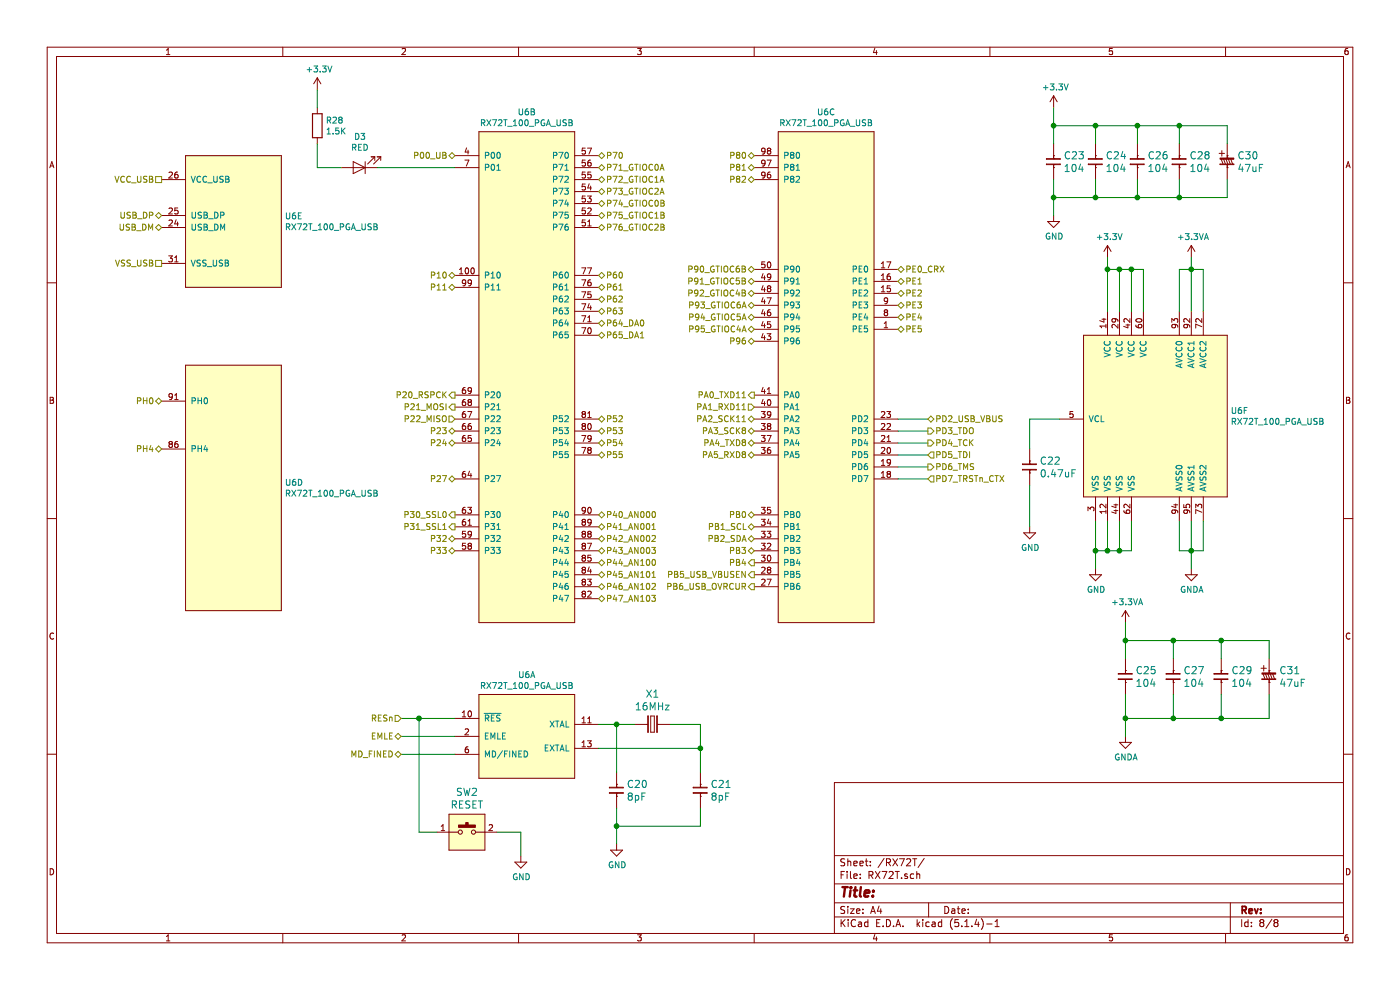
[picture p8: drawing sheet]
EESchema Schematic File Version 4
LIBS:rx72t_100_pga_usb-cache
EELAYER 30 0
EELAYER END
$Descr A4 11693 8268
encoding utf-8
Sheet 8 8
Title ""
Date ""
Rev ""
Comp ""
Comment1 ""
Comment2 ""
Comment3 ""
Comment4 ""
$EndDescr
$Comp
L renesas:RX72T_100_PGA_USB U6
U 1 1
P 4400 6150
F 0 "U6" H 4400 6665 50  0000 C CNN
F 1 "RX72T_100_PGA_USB" H 4400 6574 50  0000 C CNN
F 2 "Package_QFP:LQFP-100_14x14mm_P0.5mm" H 4450 3950 50  0001 C CNN
F 3 "https://www.renesas.com/jp/ja/img/products/microcontrollers-microprocessors/rx/rx700/rx72t/r01ds0331ej0100-rx72t.pdf" H 4850 6150 50  0001 C CNN
	1    4400 6150
	1    0    0    -1  
$EndComp
$Comp
L renesas:RX72T_100_PGA_USB U6
U 2 1
P 4400 3150
F 0 "U6" H 4400 5365 50  0000 C CNN
F 1 "RX72T_100_PGA_USB" H 4400 5274 50  0000 C CNN
F 2 "Package_QFP:LQFP-100_14x14mm_P0.5mm" H 4450 950 50  0001 C CNN
F 3 "https://www.renesas.com/jp/ja/img/products/microcontrollers-microprocessors/rx/rx700/rx72t/r01ds0331ej0100-rx72t.pdf" H 4850 3150 50  0001 C CNN
	2    4400 3150
	1    0    0    -1  
$EndComp
$Comp
L renesas:RX72T_100_PGA_USB U6
U 3 1
P 6900 3150
F 0 "U6" H 6900 5365 50  0000 C CNN
F 1 "RX72T_100_PGA_USB" H 6900 5274 50  0000 C CNN
F 2 "Package_QFP:LQFP-100_14x14mm_P0.5mm" H 6950 950 50  0001 C CNN
F 3 "https://www.renesas.com/jp/ja/img/products/microcontrollers-microprocessors/rx/rx700/rx72t/r01ds0331ej0100-rx72t.pdf" H 7350 3150 50  0001 C CNN
	3    6900 3150
	1    0    0    -1  
$EndComp
$Comp
L renesas:RX72T_100_PGA_USB U6
U 4 1
P 1950 4050
F 0 "U6" H 2378 4071 50  0000 L CNN
F 1 "RX72T_100_PGA_USB" H 2378 3980 50  0000 L CNN
F 2 "Package_QFP:LQFP-100_14x14mm_P0.5mm" H 2000 1850 50  0001 C CNN
F 3 "https://www.renesas.com/jp/ja/img/products/microcontrollers-microprocessors/rx/rx700/rx72t/r01ds0331ej0100-rx72t.pdf" H 2400 4050 50  0001 C CNN
	4    1950 4050
	1    0    0    -1  
$EndComp
$Comp
L renesas:RX72T_100_PGA_USB U6
U 5 1
P 1950 1850
F 0 "U6" H 2378 1896 50  0000 L CNN
F 1 "RX72T_100_PGA_USB" H 2378 1805 50  0000 L CNN
F 2 "Package_QFP:LQFP-100_14x14mm_P0.5mm" H 2000 -350 50  0001 C CNN
F 3 "https://www.renesas.com/jp/ja/img/products/microcontrollers-microprocessors/rx/rx700/rx72t/r01ds0331ej0100-rx72t.pdf" H 2400 1850 50  0001 C CNN
	5    1950 1850
	1    0    0    -1  
$EndComp
$Comp
L renesas:RX72T_100_PGA_USB U6
U 6 1
P 9650 3500
F 0 "U6" H 10278 3571 50  0000 L CNN
F 1 "RX72T_100_PGA_USB" H 10278 3480 50  0000 L CNN
F 2 "Package_QFP:LQFP-100_14x14mm_P0.5mm" H 9700 1300 50  0001 C CNN
F 3 "https://www.renesas.com/jp/ja/img/products/microcontrollers-microprocessors/rx/rx700/rx72t/r01ds0331ej0100-rx72t.pdf" H 10100 3500 50  0001 C CNN
	6    9650 3500
	1    0    0    -1  
$EndComp
Text HLabel 6300 3300 0    50   Output ~ 0
PA0_TXD11
Text HLabel 6300 3400 0    50   Input ~ 0
PA1_RXD11
Text HLabel 3800 3300 0    50   Output ~ 0
P20_RSPCK
Text HLabel 3800 3400 0    50   Output ~ 0
P21_MOSI
Text HLabel 3800 3500 0    50   Input ~ 0
P22_MISO
Text HLabel 3800 4300 0    50   Output ~ 0
P30_SSL0
Text HLabel 3800 4400 0    50   Output ~ 0
P31_SSL1
Text HLabel 6300 4400 0    50   BiDi ~ 0
PB1_SCL
Text HLabel 6300 4500 0    50   BiDi ~ 0
PB2_SDA
Wire Wire Line
	9150 4350 9150 4600
Wire Wire Line
	9150 4600 9250 4600
Wire Wire Line
	9450 4600 9450 4350
Wire Wire Line
	9350 4350 9350 4600
Connection ~ 9350 4600
Wire Wire Line
	9350 4600 9450 4600
Wire Wire Line
	9250 4350 9250 4600
Connection ~ 9250 4600
Wire Wire Line
	9250 4600 9350 4600
Wire Wire Line
	9150 4600 9150 4750
Connection ~ 9150 4600
$Comp
L power:GND #PWR088
U 1 1
P 9150 4750
F 0 "#PWR088" H 9150 4500 50  0001 C CNN
F 1 "GND" H 9155 4577 50  0000 C CNN
F 2 "" H 9150 4750 50  0001 C CNN
F 3 "" H 9150 4750 50  0001 C CNN
	1    9150 4750
	1    0    0    -1  
$EndComp
Wire Wire Line
	9550 2600 9550 2250
Wire Wire Line
	9550 2250 9450 2250
Wire Wire Line
	9250 2250 9250 2600
Wire Wire Line
	9350 2600 9350 2250
Connection ~ 9350 2250
Wire Wire Line
	9350 2250 9250 2250
Wire Wire Line
	9450 2600 9450 2250
Connection ~ 9450 2250
Wire Wire Line
	9450 2250 9350 2250
Wire Wire Line
	9250 2250 9250 2150
Connection ~ 9250 2250
$Comp
L power:+3.3V #PWR089
U 1 1
P 9250 2150
F 0 "#PWR089" H 9250 2000 50  0001 C CNN
F 1 "+3.3V" H 9265 2323 50  0000 C CNN
F 2 "" H 9250 2150 50  0001 C CNN
F 3 "" H 9250 2150 50  0001 C CNN
	1    9250 2150
	1    0    0    -1  
$EndComp
Wire Wire Line
	9850 2600 9850 2250
Wire Wire Line
	9850 2250 9950 2250
Wire Wire Line
	10050 2250 10050 2600
Wire Wire Line
	9950 2600 9950 2250
Connection ~ 9950 2250
Wire Wire Line
	9950 2250 10050 2250
Wire Wire Line
	9850 4350 9850 4600
Wire Wire Line
	9850 4600 9950 4600
Wire Wire Line
	10050 4600 10050 4350
Wire Wire Line
	9950 4600 9950 4350
Connection ~ 9950 4600
Wire Wire Line
	9950 4600 10050 4600
Wire Wire Line
	9950 4600 9950 4750
$Comp
L power:GNDA #PWR093
U 1 1
P 9950 4750
F 0 "#PWR093" H 9950 4500 50  0001 C CNN
F 1 "GNDA" H 9955 4577 50  0000 C CNN
F 2 "" H 9950 4750 50  0001 C CNN
F 3 "" H 9950 4750 50  0001 C CNN
	1    9950 4750
	1    0    0    -1  
$EndComp
Wire Wire Line
	9950 2250 9950 2150
$Comp
L power:+3.3VA #PWR092
U 1 1
P 9950 2150
F 0 "#PWR092" H 9950 2000 50  0001 C CNN
F 1 "+3.3VA" H 9965 2323 50  0000 C CNN
F 2 "" H 9950 2150 50  0001 C CNN
F 3 "" H 9950 2150 50  0001 C CNN
	1    9950 2150
	1    0    0    -1  
$EndComp
$Comp
L akizuki:C C22
U 1 1
P 8600 3900
F 0 "C22" H 8682 3953 60  0000 L CNN
F 1 "0.47uF" H 8682 3847 60  0000 L CNN
F 2 "Capacitor_SMD:C_0603_1608Metric_Pad1.05x0.95mm_HandSolder" V 8600 3900 60  0001 C CNN
F 3 "" V 8600 3900 60  0001 C CNN
	1    8600 3900
	1    0    0    -1  
$EndComp
Wire Wire Line
	8600 3750 8600 3500
Wire Wire Line
	8600 3500 8850 3500
Wire Wire Line
	8600 4050 8600 4400
$Comp
L power:GND #PWR085
U 1 1
P 8600 4400
F 0 "#PWR085" H 8600 4150 50  0001 C CNN
F 1 "GND" H 8605 4227 50  0000 C CNN
F 2 "" H 8600 4400 50  0001 C CNN
F 3 "" H 8600 4400 50  0001 C CNN
	1    8600 4400
	1    0    0    -1  
$EndComp
$Comp
L akizuki:C C23
U 1 1
P 8800 1350
F 0 "C23" H 8883 1403 60  0000 L CNN
F 1 "104" H 8883 1297 60  0000 L CNN
F 2 "Capacitor_SMD:C_0603_1608Metric_Pad1.05x0.95mm_HandSolder" V 8800 1350 60  0001 C CNN
F 3 "" V 8800 1350 60  0001 C CNN
	1    8800 1350
	1    0    0    -1  
$EndComp
$Comp
L akizuki:C C24
U 1 1
P 9150 1350
F 0 "C24" H 9233 1403 60  0000 L CNN
F 1 "104" H 9233 1297 60  0000 L CNN
F 2 "Capacitor_SMD:C_0603_1608Metric_Pad1.05x0.95mm_HandSolder" V 9150 1350 60  0001 C CNN
F 3 "" V 9150 1350 60  0001 C CNN
	1    9150 1350
	1    0    0    -1  
$EndComp
$Comp
L akizuki:C C26
U 1 1
P 9500 1350
F 0 "C26" H 9583 1403 60  0000 L CNN
F 1 "104" H 9583 1297 60  0000 L CNN
F 2 "Capacitor_SMD:C_0603_1608Metric_Pad1.05x0.95mm_HandSolder" V 9500 1350 60  0001 C CNN
F 3 "" V 9500 1350 60  0001 C CNN
	1    9500 1350
	1    0    0    -1  
$EndComp
$Comp
L akizuki:C C28
U 1 1
P 9850 1350
F 0 "C28" H 9933 1403 60  0000 L CNN
F 1 "104" H 9933 1297 60  0000 L CNN
F 2 "Capacitor_SMD:C_0603_1608Metric_Pad1.05x0.95mm_HandSolder" V 9850 1350 60  0001 C CNN
F 3 "" V 9850 1350 60  0001 C CNN
	1    9850 1350
	1    0    0    -1  
$EndComp
Wire Wire Line
	8800 1200 8800 1050
Wire Wire Line
	8800 1050 9150 1050
Wire Wire Line
	9150 1050 9150 1200
Wire Wire Line
	9150 1050 9500 1050
Wire Wire Line
	9500 1050 9500 1200
Connection ~ 9150 1050
Wire Wire Line
	9500 1050 9850 1050
Wire Wire Line
	9850 1050 9850 1200
Connection ~ 9500 1050
Wire Wire Line
	9850 1050 10250 1050
Wire Wire Line
	10250 1050 10250 1200
Connection ~ 9850 1050
Wire Wire Line
	8800 1500 8800 1650
Wire Wire Line
	8800 1650 9150 1650
Wire Wire Line
	9150 1650 9150 1500
Wire Wire Line
	9150 1650 9500 1650
Wire Wire Line
	9500 1650 9500 1500
Connection ~ 9150 1650
Wire Wire Line
	9500 1650 9850 1650
Wire Wire Line
	9850 1650 9850 1500
Connection ~ 9500 1650
Wire Wire Line
	9850 1650 10250 1650
Wire Wire Line
	10250 1650 10250 1500
Connection ~ 9850 1650
Wire Wire Line
	8800 1650 8800 1800
Connection ~ 8800 1650
Wire Wire Line
	8800 1050 8800 900 
Connection ~ 8800 1050
$Comp
L power:GND #PWR087
U 1 1
P 8800 1800
F 0 "#PWR087" H 8800 1550 50  0001 C CNN
F 1 "GND" H 8805 1627 50  0000 C CNN
F 2 "" H 8800 1800 50  0001 C CNN
F 3 "" H 8800 1800 50  0001 C CNN
	1    8800 1800
	1    0    0    -1  
$EndComp
$Comp
L power:+3.3V #PWR086
U 1 1
P 8800 900
F 0 "#PWR086" H 8800 750 50  0001 C CNN
F 1 "+3.3V" H 8815 1073 50  0000 C CNN
F 2 "" H 8800 900 50  0001 C CNN
F 3 "" H 8800 900 50  0001 C CNN
	1    8800 900 
	1    0    0    -1  
$EndComp
$Comp
L akizuki:C C25
U 1 1
P 9400 5650
F 0 "C25" H 9483 5703 60  0000 L CNN
F 1 "104" H 9483 5597 60  0000 L CNN
F 2 "Capacitor_SMD:C_0603_1608Metric_Pad1.05x0.95mm_HandSolder" V 9400 5650 60  0001 C CNN
F 3 "" V 9400 5650 60  0001 C CNN
	1    9400 5650
	1    0    0    -1  
$EndComp
$Comp
L akizuki:C C27
U 1 1
P 9800 5650
F 0 "C27" H 9883 5703 60  0000 L CNN
F 1 "104" H 9883 5597 60  0000 L CNN
F 2 "Capacitor_SMD:C_0603_1608Metric_Pad1.05x0.95mm_HandSolder" V 9800 5650 60  0001 C CNN
F 3 "" V 9800 5650 60  0001 C CNN
	1    9800 5650
	1    0    0    -1  
$EndComp
$Comp
L akizuki:C C29
U 1 1
P 10200 5650
F 0 "C29" H 10283 5703 60  0000 L CNN
F 1 "104" H 10283 5597 60  0000 L CNN
F 2 "Capacitor_SMD:C_0603_1608Metric_Pad1.05x0.95mm_HandSolder" V 10200 5650 60  0001 C CNN
F 3 "" V 10200 5650 60  0001 C CNN
	1    10200 5650
	1    0    0    -1  
$EndComp
Wire Wire Line
	9400 5500 9400 5350
Wire Wire Line
	9400 5350 9800 5350
Wire Wire Line
	9800 5350 9800 5500
Wire Wire Line
	9800 5350 10200 5350
Wire Wire Line
	10200 5350 10200 5500
Connection ~ 9800 5350
Wire Wire Line
	10200 5350 10600 5350
Wire Wire Line
	10600 5350 10600 5500
Connection ~ 10200 5350
Wire Wire Line
	9400 5800 9400 6000
Wire Wire Line
	9400 6000 9800 6000
Wire Wire Line
	9800 6000 9800 5800
Wire Wire Line
	9800 6000 10200 6000
Wire Wire Line
	10200 6000 10200 5800
Connection ~ 9800 6000
Wire Wire Line
	10200 6000 10600 6000
Wire Wire Line
	10600 6000 10600 5800
Connection ~ 10200 6000
Wire Wire Line
	9400 6000 9400 6150
Connection ~ 9400 6000
$Comp
L power:GNDA #PWR091
U 1 1
P 9400 6150
F 0 "#PWR091" H 9400 5900 50  0001 C CNN
F 1 "GNDA" H 9405 5977 50  0000 C CNN
F 2 "" H 9400 6150 50  0001 C CNN
F 3 "" H 9400 6150 50  0001 C CNN
	1    9400 6150
	1    0    0    -1  
$EndComp
Wire Wire Line
	9400 5350 9400 5200
Connection ~ 9400 5350
$Comp
L power:+3.3VA #PWR090
U 1 1
P 9400 5200
F 0 "#PWR090" H 9400 5050 50  0001 C CNN
F 1 "+3.3VA" H 9415 5373 50  0000 C CNN
F 2 "" H 9400 5200 50  0001 C CNN
F 3 "" H 9400 5200 50  0001 C CNN
	1    9400 5200
	1    0    0    -1  
$EndComp
$Comp
L akizuki:CRYSTAL X1
U 1 1
P 5450 6050
F 0 "X1" V 5193 6050 60  0000 C CNN
F 1 "16MHz" V 5299 6050 60  0000 C CNN
F 2 "Crystal:Crystal_SMD_HC49-SD" V 5450 6050 60  0001 C CNN
F 3 "" V 5450 6050 60  0001 C CNN
	1    5450 6050
	0    1    1    0   
$EndComp
Wire Wire Line
	5300 6050 5150 6050
Wire Wire Line
	5000 6250 5850 6250
Wire Wire Line
	5850 6250 5850 6050
Wire Wire Line
	5850 6050 5600 6050
Wire Wire Line
	5150 6050 5150 6450
Connection ~ 5150 6050
Wire Wire Line
	5150 6050 5000 6050
Wire Wire Line
	5850 6250 5850 6450
Connection ~ 5850 6250
$Comp
L akizuki:C C20
U 1 1
P 5150 6600
F 0 "C20" H 5233 6653 60  0000 L CNN
F 1 "8pF" H 5233 6547 60  0000 L CNN
F 2 "Capacitor_SMD:C_0603_1608Metric_Pad1.05x0.95mm_HandSolder" V 5150 6600 60  0001 C CNN
F 3 "" V 5150 6600 60  0001 C CNN
	1    5150 6600
	1    0    0    -1  
$EndComp
$Comp
L akizuki:C C21
U 1 1
P 5850 6600
F 0 "C21" H 5933 6653 60  0000 L CNN
F 1 "8pF" H 5933 6547 60  0000 L CNN
F 2 "Capacitor_SMD:C_0603_1608Metric_Pad1.05x0.95mm_HandSolder" V 5850 6600 60  0001 C CNN
F 3 "" V 5850 6600 60  0001 C CNN
	1    5850 6600
	1    0    0    -1  
$EndComp
Wire Wire Line
	5150 6750 5150 6900
Wire Wire Line
	5150 6900 5850 6900
Wire Wire Line
	5850 6900 5850 6750
Wire Wire Line
	5150 6900 5150 7050
Connection ~ 5150 6900
$Comp
L power:GND #PWR084
U 1 1
P 5150 7050
F 0 "#PWR084" H 5150 6800 50  0001 C CNN
F 1 "GND" H 5155 6877 50  0000 C CNN
F 2 "" H 5150 7050 50  0001 C CNN
F 3 "" H 5150 7050 50  0001 C CNN
	1    5150 7050
	1    0    0    -1  
$EndComp
Text HLabel 3350 6000 0    50   Input ~ 0
RESn
Text HLabel 3350 6150 0    50   BiDi ~ 0
EMLE
Text HLabel 3350 6300 0    50   BiDi ~ 0
MD_FINED
$Comp
L akizuki:2P-SW SW2
U 1 1
P 3900 6950
F 0 "SW2" H 3900 7287 60  0000 C CNN
F 1 "RESET" H 3900 7181 60  0000 C CNN
F 2 "Button_Switch_THT:SW_PUSH_6mm_H4.3mm" H 3905 6950 60  0001 C CNN
F 3 "" H 3905 6950 60  0001 C CNN
	1    3900 6950
	1    0    0    -1  
$EndComp
Wire Wire Line
	3650 6950 3500 6950
Wire Wire Line
	4150 6950 4350 6950
Wire Wire Line
	4350 6950 4350 7150
$Comp
L power:GND #PWR083
U 1 1
P 4350 7150
F 0 "#PWR083" H 4350 6900 50  0001 C CNN
F 1 "GND" H 4355 6977 50  0000 C CNN
F 2 "" H 4350 7150 50  0001 C CNN
F 3 "" H 4350 7150 50  0001 C CNN
	1    4350 7150
	1    0    0    -1  
$EndComp
Wire Wire Line
	3350 6000 3500 6000
Wire Wire Line
	3500 6950 3500 6000
Connection ~ 3500 6000
Wire Wire Line
	3500 6000 3800 6000
Wire Wire Line
	3350 6300 3800 6300
Wire Wire Line
	3350 6150 3800 6150
Wire Wire Line
	7500 4000 7750 4000
Text HLabel 7750 4000 2    50   Input ~ 0
PD7_TRSTn_CTX
Wire Wire Line
	7500 3900 7750 3900
Text HLabel 7750 3900 2    50   Output ~ 0
PD6_TMS
Wire Wire Line
	7500 3800 7750 3800
Wire Wire Line
	7500 3700 7750 3700
Wire Wire Line
	7500 3600 7750 3600
Wire Wire Line
	7500 3500 7750 3500
Text HLabel 7750 3800 2    50   Input ~ 0
PD5_TDI
Text HLabel 7750 3700 2    50   Output ~ 0
PD4_TCK
Text HLabel 7750 3600 2    50   Output ~ 0
PD3_TDO
Text HLabel 3800 1300 0    50   BiDi ~ 0
P00_UB
Text HLabel 1350 1500 0    50   UnSpc ~ 0
VCC_USB
Text HLabel 1350 2200 0    50   UnSpc ~ 0
VSS_USB
Text HLabel 1350 1800 0    50   BiDi ~ 0
USB_DP
Text HLabel 1350 1900 0    50   BiDi ~ 0
USB_DM
Text HLabel 6300 4900 0    50   Output ~ 0
PB6_USB_OVRCUR
Text HLabel 6300 4800 0    50   Output ~ 0
PB5_USB_VBUSEN
Text HLabel 6300 4700 0    50   Output ~ 0
PB4
Text HLabel 5000 1400 2    50   BiDi ~ 0
P71_GTIOC0A
Text HLabel 5000 1700 2    50   BiDi ~ 0
P74_GTIOC0B
Text HLabel 5000 1500 2    50   BiDi ~ 0
P72_GTIOC1A
Text HLabel 5000 1800 2    50   BiDi ~ 0
P75_GTIOC1B
Text HLabel 5000 1600 2    50   BiDi ~ 0
P73_GTIOC2A
Text HLabel 5000 1900 2    50   BiDi ~ 0
P76_GTIOC2B
Text HLabel 6300 2750 0    50   BiDi ~ 0
P95_GTIOC4A
Text HLabel 6300 2450 0    50   BiDi ~ 0
P92_GTIOC4B
Text HLabel 6300 2650 0    50   BiDi ~ 0
P94_GTIOC5A
Text HLabel 6300 2350 0    50   BiDi ~ 0
P91_GTIOC5B
Text HLabel 6300 2250 0    50   BiDi ~ 0
P90_GTIOC6B
Text HLabel 6300 2550 0    50   BiDi ~ 0
P93_GTIOC6A
$Comp
L akizuki:R R28
U 1 1
P 2650 1050
F 0 "R28" V 2604 1120 50  0000 L CNN
F 1 "1.5K" V 2695 1120 50  0000 L CNN
F 2 "Resistor_SMD:R_0603_1608Metric_Pad1.05x0.95mm_HandSolder" H 2650 980 50  0001 C CNN
F 3 "" V 2650 1050 50  0001 C CNN
	1    2650 1050
	0    1    1    0   
$EndComp
$Comp
L Device:LED D3
U 1 1
P 3000 1400
F 0 "D3" H 2993 1145 50  0000 C CNN
F 1 "RED" H 2993 1236 50  0000 C CNN
F 2 "LED_SMD:LED_1206_3216Metric_Pad1.42x1.75mm_HandSolder" H 3000 1400 50  0001 C CNN
F 3 "~" H 3000 1400 50  0001 C CNN
	1    3000 1400
	-1   0    0    1   
$EndComp
Wire Wire Line
	3150 1400 3800 1400
Wire Wire Line
	2850 1400 2650 1400
Wire Wire Line
	2650 1400 2650 1200
Wire Wire Line
	2650 900  2650 750 
$Comp
L power:+3.3V #PWR082
U 1 1
P 2650 750
F 0 "#PWR082" H 2650 600 50  0001 C CNN
F 1 "+3.3V" H 2665 923 50  0000 C CNN
F 2 "" H 2650 750 50  0001 C CNN
F 3 "" H 2650 750 50  0001 C CNN
	1    2650 750 
	1    0    0    -1  
$EndComp
Text HLabel 5000 1300 2    50   BiDi ~ 0
P70
Text HLabel 6300 2850 0    50   BiDi ~ 0
P96
Text HLabel 7500 2250 2    50   BiDi ~ 0
PE0_CRX
Text HLabel 7500 2350 2    50   BiDi ~ 0
PE1
Text HLabel 7500 2450 2    50   BiDi ~ 0
PE2
Text HLabel 7500 2550 2    50   BiDi ~ 0
PE3
Text HLabel 7500 2650 2    50   BiDi ~ 0
PE4
Text HLabel 7500 2750 2    50   BiDi ~ 0
PE5
Text HLabel 5000 4300 2    50   BiDi ~ 0
P40_AN000
Text HLabel 5000 4400 2    50   BiDi ~ 0
P41_AN001
Text HLabel 5000 4500 2    50   BiDi ~ 0
P42_AN002
Text HLabel 5000 4600 2    50   BiDi ~ 0
P43_AN003
Text HLabel 5000 4700 2    50   BiDi ~ 0
P44_AN100
Text HLabel 5000 4800 2    50   BiDi ~ 0
P45_AN101
Text HLabel 5000 4900 2    50   BiDi ~ 0
P46_AN102
Text HLabel 5000 5000 2    50   BiDi ~ 0
P47_AN103
Text HLabel 6300 4600 0    50   BiDi ~ 0
PB3
Text HLabel 6300 4300 0    50   BiDi ~ 0
PB0
Text HLabel 6300 1300 0    50   BiDi ~ 0
P80
Text HLabel 6300 1400 0    50   BiDi ~ 0
P81
Text HLabel 6300 1500 0    50   BiDi ~ 0
P82
Text HLabel 1350 3350 0    50   BiDi ~ 0
PH0
Text HLabel 1350 3750 0    50   BiDi ~ 0
PH4
Text HLabel 5000 2300 2    50   BiDi ~ 0
P60
Text HLabel 5000 2400 2    50   BiDi ~ 0
P61
Text HLabel 5000 2500 2    50   BiDi ~ 0
P62
Text HLabel 5000 2600 2    50   BiDi ~ 0
P63
Text HLabel 5000 2700 2    50   BiDi ~ 0
P64_DA0
Text HLabel 5000 2800 2    50   BiDi ~ 0
P65_DA1
Text HLabel 5000 3500 2    50   BiDi ~ 0
P52
Text HLabel 5000 3600 2    50   BiDi ~ 0
P53
Text HLabel 5000 3700 2    50   BiDi ~ 0
P54
Text HLabel 5000 3800 2    50   BiDi ~ 0
P55
Text HLabel 7750 3500 2    50   BiDi ~ 0
PD2_USB_VBUS
Text HLabel 3800 2300 0    50   BiDi ~ 0
P10
Text HLabel 3800 2400 0    50   BiDi ~ 0
P11
Text HLabel 3800 3600 0    50   BiDi ~ 0
P23
Text HLabel 3800 3700 0    50   BiDi ~ 0
P24
Text HLabel 3800 4000 0    50   BiDi ~ 0
P27
Text HLabel 3800 4500 0    50   BiDi ~ 0
P32
Text HLabel 3800 4600 0    50   BiDi ~ 0
P33
Text HLabel 6300 3500 0    50   BiDi ~ 0
PA2_SCK11
Text HLabel 6300 3600 0    50   BiDi ~ 0
PA3_SCK8
Text HLabel 6300 3700 0    50   BiDi ~ 0
PA4_TXD8
Text HLabel 6300 3800 0    50   BiDi ~ 0
PA5_RXD8
$Comp
L akizuki:C-POL C30
U 1 1
P 10250 1350
F 0 "C30" H 10333 1403 60  0000 L CNN
F 1 "47uF" H 10333 1297 60  0000 L CNN
F 2 "Capacitor_SMD:C_0805_2012Metric_Pad1.15x1.40mm_HandSolder" V 10250 1350 60  0001 C CNN
F 3 "" V 10250 1350 60  0001 C CNN
	1    10250 1350
	1    0    0    -1  
$EndComp
$Comp
L akizuki:C-POL C31
U 1 1
P 10600 5650
F 0 "C31" H 10683 5703 60  0000 L CNN
F 1 "47uF" H 10683 5597 60  0000 L CNN
F 2 "Capacitor_SMD:C_0805_2012Metric_Pad1.15x1.40mm_HandSolder" V 10600 5650 60  0001 C CNN
F 3 "" V 10600 5650 60  0001 C CNN
	1    10600 5650
	1    0    0    -1  
$EndComp
$EndSCHEMATC
